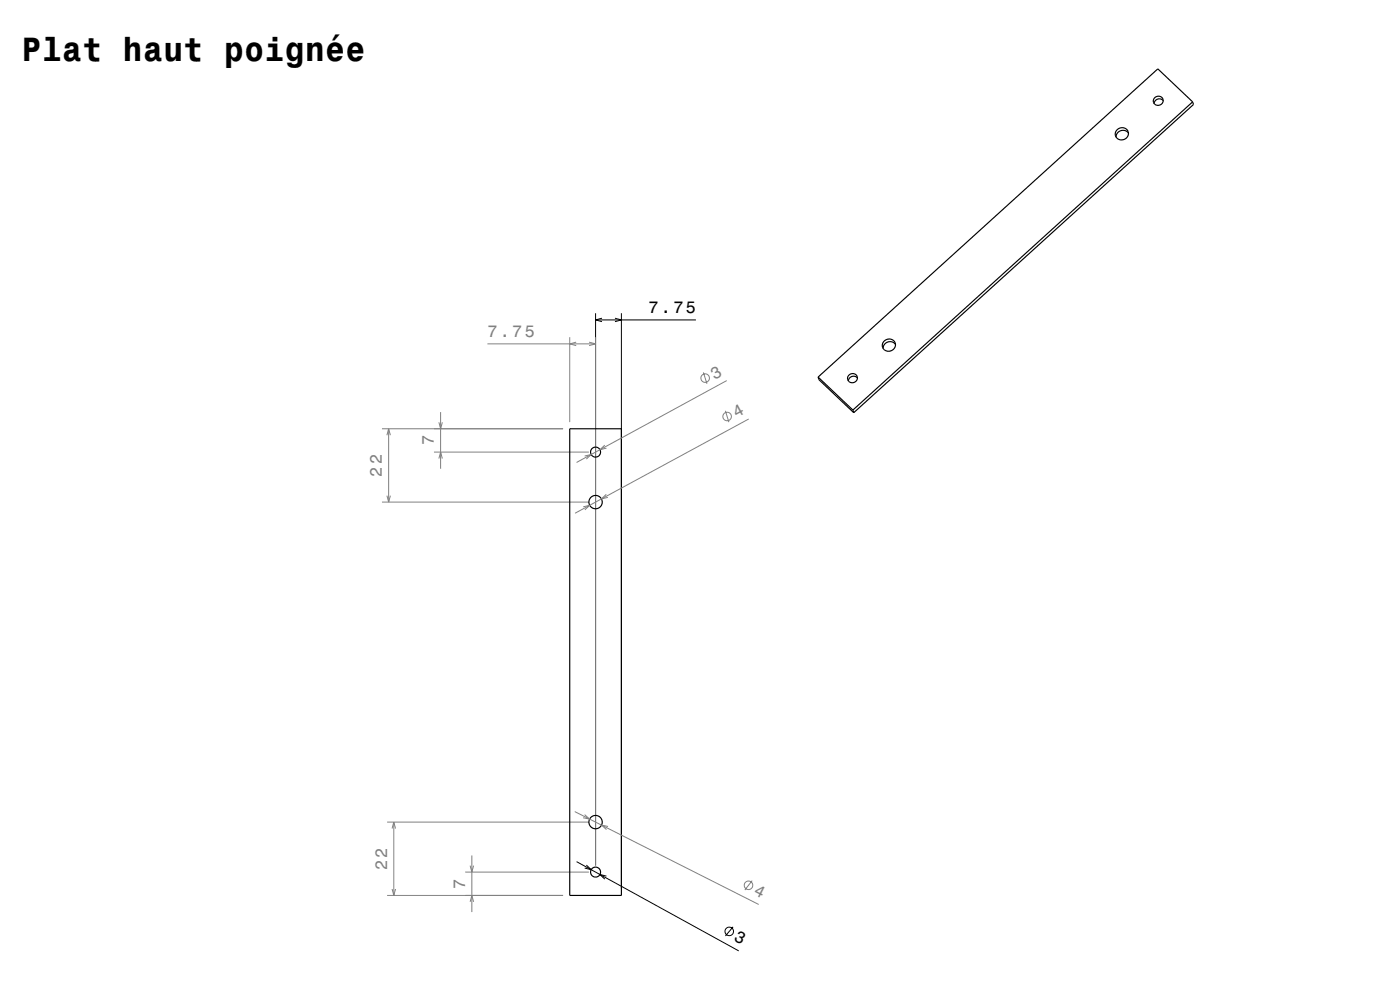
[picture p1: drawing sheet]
<svg xmlns="http://www.w3.org/2000/svg" width="420mm" height="297mm" viewBox="0 0 420 297" stroke-linecap="round" stroke-linejoin="round" font-family="sans-serif">
<g fill="none" stroke="#808080" stroke-width=".3">
<path d="M146.2 103.2h32.5M170.9 101.2v25.4M172.9 102.6l-2 .6 2 .5M176.7 102.6l2 .6-2 .5M178.7 101.2v158.4M211 111.7l1.1 3.4M218 114.2l-45 24.5M114.6 128.6h54.3M116.1 130.6l.5-2 .5 2M116.6 128.6v22M130.2 135.6h46.5M131.7 126.7l.5 1.9 .5-1.9"/>
<path d="M131.7 137.6l.5-2 .5 2M132.2 123.6v17M175.4 136.8l2-.5-1.5 1.4M181.4 133.5l-1.4 1.4 1.9-.5M217.6 123.2l1.1 3.5M224.6 125.7l-52.1 28.3M114.6 150.6h62.1M116.1 148.7l.5 1.9 .5-1.9M175 152.1l1.9-.5-1.4 1.4M181.9 148.3l-1.5 1.4 2-.5M116.1 246.6h60.6M117.6 248.6l.5-2 .6 2"/>
<path d="M118.1 246.6v22M141 259.7l.6 1.9 .5-1.9M141.6 256.6v17M172.4 243.5l55.2 27.8M175.4 244.4l1.5 1.3-2-.4M182.4 247.9l-1.9-.4 1.4 1.4M116.1 268.6h52.8M117.6 266.7l.5 1.9 .6-1.9M139.6 261.6h37.1M141 270.6l.6-2 .5 2M225.7 264.2l-2.2 2.8"/>
<circle cx="211.6" cy="113.4" r="1.28"/>
<circle cx="218.1" cy="124.9" r="1.28"/>
<circle cx="224.6" cy="265.6" r="1.28"/>
</g>
<g fill="none" stroke="#000" stroke-width=".3">
<path d="M178.7 94v165.6M178.7 96h30.1M180.6 95.5l-1.9 .5 1.9 .5M184.5 95.5l1.9 .5-1.9 .5M186.4 94v172.6M173 258.5l48.6 26.8M175.9 259.5l1.5 1.4-2-.5M181.9 262.8l-1.9-.4 1.4 1.3M219.9 278.1l-2.3 2.7"/>
<circle cx="218.8" cy="279.4" r="1.28"/>
</g>
<g fill="none" stroke="#000" stroke-width=".35">
<path d="M335.1 39a1.93 1.93 0 0 1 2.6-.5 1.93 1.93 0 0 1 .6 2.7 1.93 1.93 0 0 1-2.6 .6 1.72 1.72 0 0 1-.6-2.8zM338.5 39.9a2.05 2.05 0 0 0-2.2-.7 2.05 2.05 0 0 0-1.5 1.9M349 30.2a1.55 1.55 0 0 0-1.7-.5 1.55 1.55 0 0 0-1.1 1.4M357.8 30.6l-101.9 92.4M357.8 30.6l-10.4-9.9-102 92.4M357.8 30.6l.2 .8-101.9 92.4M245.4 113.1l10.5 9.9M245.4 113.1l.3 .8 10.4 9.9M257.2 113.4a1.55 1.55 0 0 0-1.6-.5 1.55 1.55 0 0 0-1.1 1.4M265.2 102.4a1.93 1.93 0 0 1 2.6-.5 1.93 1.93 0 0 1 .6 2.7 1.93 1.93 0 0 1-2.6 .6 1.73 1.73 0 0 1-.6-2.8zM268.6 103.3a2.05 2.05 0 0 0-2.2-.7 2.05 2.05 0 0 0-1.5 1.9M170.9 128.6h15.5v140h-15.5z"/>
<path d="M255.9 123l.2 .8"/>
<circle cx="347.5" cy="30.2" r="1.44"/>
<circle cx="255.8" cy="113.4" r="1.43"/>
<circle cx="178.7" cy="135.6" r="1.5"/>
<circle cx="178.7" cy="150.6" r="2"/>
<circle cx="178.7" cy="246.6" r="2"/>
<circle cx="178.7" cy="261.6" r="1.5"/>
</g>
<text font-size="10.1" x="6.4" y="18.3">Plat haut poignée</text>
<g font-size="5.1" fill="#808080">
<text x="214.4" y="113.9" transform="rotate(-29 214.4 113.9)">3</text>
<text x="221" y="125.4" transform="rotate(-29 221 125.4)">4</text>
</g>
<text font-size="5.1" x="219.9" y="282.1" transform="rotate(29 219.9 282.1)">3</text>
<text font-size="5" x="194.5" y="94">7.75</text>
<g font-size="5" fill="#808080">
<text x="146.2" y="101.2">7.75</text>
<text x="130.2" y="133.6" transform="rotate(-90 130.2 133.6)">7</text>
<text x="114.6" y="143" transform="rotate(-90 114.6 143)">22</text>
<text x="116.1" y="261" transform="rotate(-90 116.1 261)">22</text>
<text x="139.6" y="266.6" transform="rotate(-90 139.6 266.6)">7</text>
<text x="225.8" y="268.2" transform="rotate(27 225.8 268.2)">4</text>
</g>
</svg>
